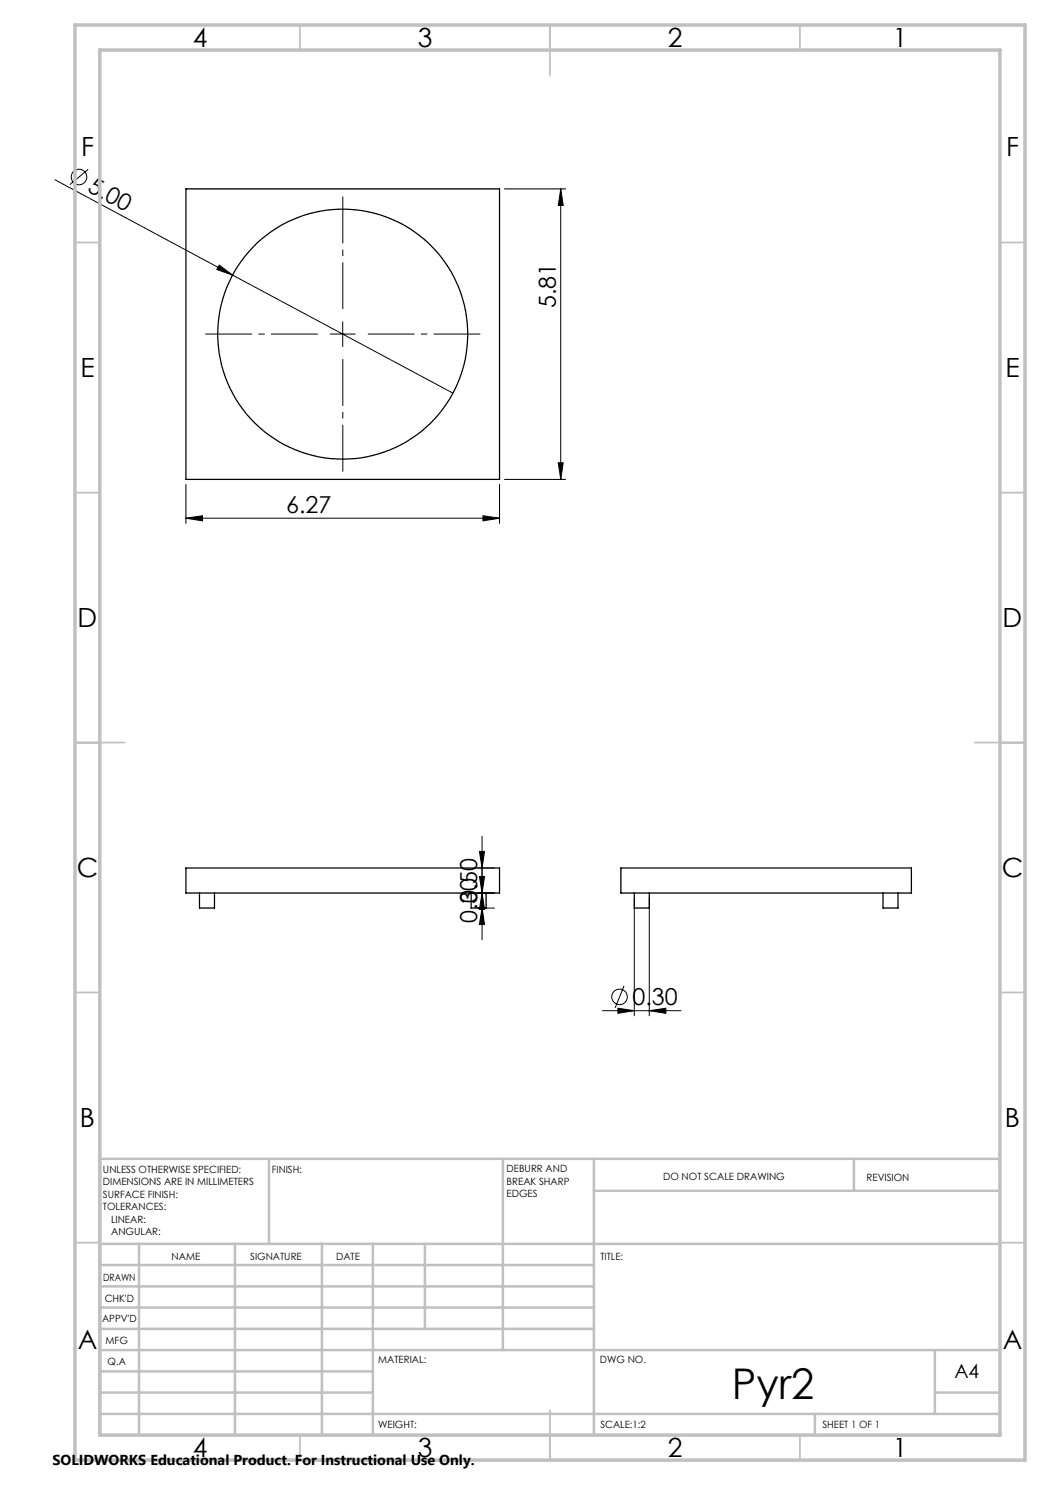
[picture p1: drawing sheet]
<svg xmlns="http://www.w3.org/2000/svg" width="210mm" height="297mm" viewBox="0 0 210 297" stroke-linecap="round" stroke-linejoin="round" font-family="sans-serif">
<g fill="none" stroke="#000" stroke-width=".25">
<path d="M37.2 37.8h62.7v58.1h-62.7zM37.2 173.6h62.7v5h-62.7zM39.9 178.6v3h3v-3M94.2 178.6v3h3v-3M124.2 173.6h58.1v5h-58.1zM126.9 178.6v3h3v-3M176.6 178.6v3h3v-3"/>
<circle cx="68.5" cy="66.8" r="25"/>
</g>
<g fill="none" stroke="#000" stroke-width=".2">
<path d="M11 35.9l79.6 42.7M17.6 33.9l-3.6 3M100.9 37.8h12.2M112.1 37.8l.5 3.3h-.9zM112.1 37.8v58.1M43.9 53l2.6 2-3.1-1.1zM66 66.8h5M68.5 64.3v5M37.2 96.9v7.8M99.9 96.9v7.8M100.9 95.9h12.2M111.7 92.6h.9l-.5 3.3z"/>
<path d="M37.2 103.6l3.3-.5v1.1zM37.2 103.6h62.7M96.6 103.1l3.3 .5-3.3 .6zM95.4 178.6h3.5M95.4 173.6h3.5M95.9 170.3h1l-.5 3.3zM95.9 175.3h1l-.5 3.3zM96.4 178.6l.5 3.3h-1zM96.4 167.2v20.8M126.9 179.6v23.6M129.9 179.6v23.6M95.4 181.6h3.5"/>
<path d="M96.4 181.6l.5 3.3h-1zM124.8 197.2l-1.8 4.4M120.5 202.1h15.7M123.6 201.6l3.3 .5-3.3 .6zM129.9 202.1l3.3-.5v1.1z"/>
<circle cx="15.8" cy="35.4" r="1.56"/>
<circle cx="123.9" cy="199.4" r="1.55"/>
</g>
<path d="M63.6 66.8h-22.5M68.6 61.8v-22.5M68.6 71.8v22.5M73.6 66.8h22.5" fill="none" stroke="#000" stroke-width=".2" stroke-dasharray="15.2 1.3 1.3 1.3" stroke-dashoffset="5.9" stroke-linecap="butt"/>
<g fill="none" stroke="#c0c0c0" stroke-width=".35">
<path d="M60 5v5M110 5v10M160 5v5M15 48.5h5M200 48.5h5M15 98.5h5M200 98.5h5M15 148.5h10M195 148.5h10M15 198.5h5M200 198.5h5M15 248.5h5"/>
<path d="M200 248.5h5M60 287v5M110 282v10M160 287v5"/>
</g>
<g fill="none" stroke="#c0c0c0" stroke-width=".5">
<path d="M53.8 231.8v17M100.6 231.8v38.2M118.8 231.8v55.2M118.8 238.2h81.2M170.8 231.8v6.4M200 231.8h-180v55.2M20 248.8h180M20 257.3h98.8M20 253h98.8M27.8 248.8v38.2M47 248.8v38.2M64.4 248.8v38.2"/>
<path d="M74.6 248.8v38.2M85 248.8v17M20 265.8h98.8M20 261.5h98.8M20 278.5h54.6M20 274.3h54.6M20 270h180M187 278.5h13M187 270v12.8M20 282.8h180M163 282.8v4.2"/>
</g>
<path d="M15 5h190v287h-190zM20 10h180v277h-180z" fill="none" stroke="#c0c0c0" stroke-width=".7"/>
<g fill="#000">
<path d="M43.9 53l2.6 2-3.1-1.1z"/>
<path d="M37.2 103.6l3.3-.5v1.1zM96.6 103.1l3.3 .5-3.3 .6z"/>
<path d="M96.4 178.6l.5 3.3h-1zM95.9 170.3h1l-.5 3.3zM111.7 92.6h.9l-.5 3.3zM112.1 37.8l.5 3.3h-.9z"/>
<path d="M95.9 175.3h1l-.5 3.3zM96.4 181.6l.5 3.3h-1z"/>
<path d="M123.6 201.6l3.3 .5-3.3 .6zM129.9 202.1l3.3-.5v1.1z"/>
</g>
<text font-size="8.5" x="146.4" y="279.7">Pyr2</text>
<g font-size="5.3">
<text x="38.5" y="9.5">4</text>
<text x="83.5" y="9.5">3</text>
<text x="133.5" y="9.5">2</text>
<text x="178.5" y="9.5">1</text>
<text x="16.2" y="31.3">F</text>
<text x="201.2" y="31.3">F</text>
<text x="16.1" y="75.5">E</text>
<text x="201.1" y="75.5">E</text>
<text x="15.5" y="125.5">D</text>
<text x="200.5" y="125.5">D</text>
<text x="15.4" y="175.5">C</text>
<text x="200.4" y="175.5">C</text>
<text x="16" y="225.5">B</text>
<text x="201" y="225.5">B</text>
<text x="15.5" y="269.8">A</text>
<text x="200.5" y="269.8">A</text>
<text x="38.5" y="291.5">4</text>
<text x="83.5" y="291.5">3</text>
<text x="133.5" y="291.5">2</text>
<text x="178.5" y="291.5">1</text>
</g>
<g font-size="4.7">
<text x="17.3" y="38.1" transform="rotate(28 17.3 38.1)">5.00</text>
<text x="111.2" y="61.7" transform="rotate(-90 111.2 61.7)">5.81</text>
<text x="57.2" y="102.6">6.27</text>
<text x="95.4" y="184.6" transform="rotate(-90 95.4 184.6)">0.30</text>
<text x="95.4" y="180.6" transform="rotate(-90 95.4 180.6)">0.50</text>
<text x="126.5" y="201.1">0.30</text>
</g>
<text font-size="3.9" x="190.9" y="275.5">A4</text>
<text font-size="2.9" x="10.5" y="292.9">SOLIDWORKS Educational Product. For Instructional Use Only.</text>
<g font-size="2">
<text x="20.6" y="234.6">UNLESS OTHERWISE SPECIFIED:</text>
<text x="20.6" y="237.1">DIMENSIONS ARE IN MILLIMETERS</text>
<text x="20.6" y="239.6">SURFACE FINISH:</text>
<text x="54.4" y="234.6">FINISH:</text>
<text x="101.3" y="234.5">DEBURR AND</text>
<text x="101.3" y="237">BREAK SHARP</text>
<text x="101.3" y="239.5">EDGES</text>
<text x="132.6" y="236">DO NOT SCALE DRAWING</text>
<text x="173.3" y="236.2">REVISION</text>
<text x="20.6" y="242.1">TOLERANCES:</text>
<text x="22.2" y="244.6">LINEAR:</text>
<text x="22.2" y="247.1">ANGULAR:</text>
<text x="34.3" y="252">NAME</text>
<text x="50" y="251.9">SIGNATURE</text>
<text x="67.2" y="251.9">DATE</text>
<text x="120.1" y="251.9">TITLE:</text>
<text x="20.6" y="256.1">DRAWN</text>
<text x="20.9" y="260.3">CHK'D</text>
<text x="20.4" y="264.4">APPV'D</text>
<text x="21.1" y="268.8">MFG</text>
<text x="21.5" y="273">Q.A</text>
<text x="75.6" y="272.5">MATERIAL:</text>
<text x="120" y="272.5">DWG NO.</text>
<text x="75.6" y="285.5">WEIGHT:</text>
<text x="120.1" y="285.6">SCALE:1:2</text>
<text x="164.5" y="285.6">SHEET 1 OF 1</text>
</g>
</svg>
